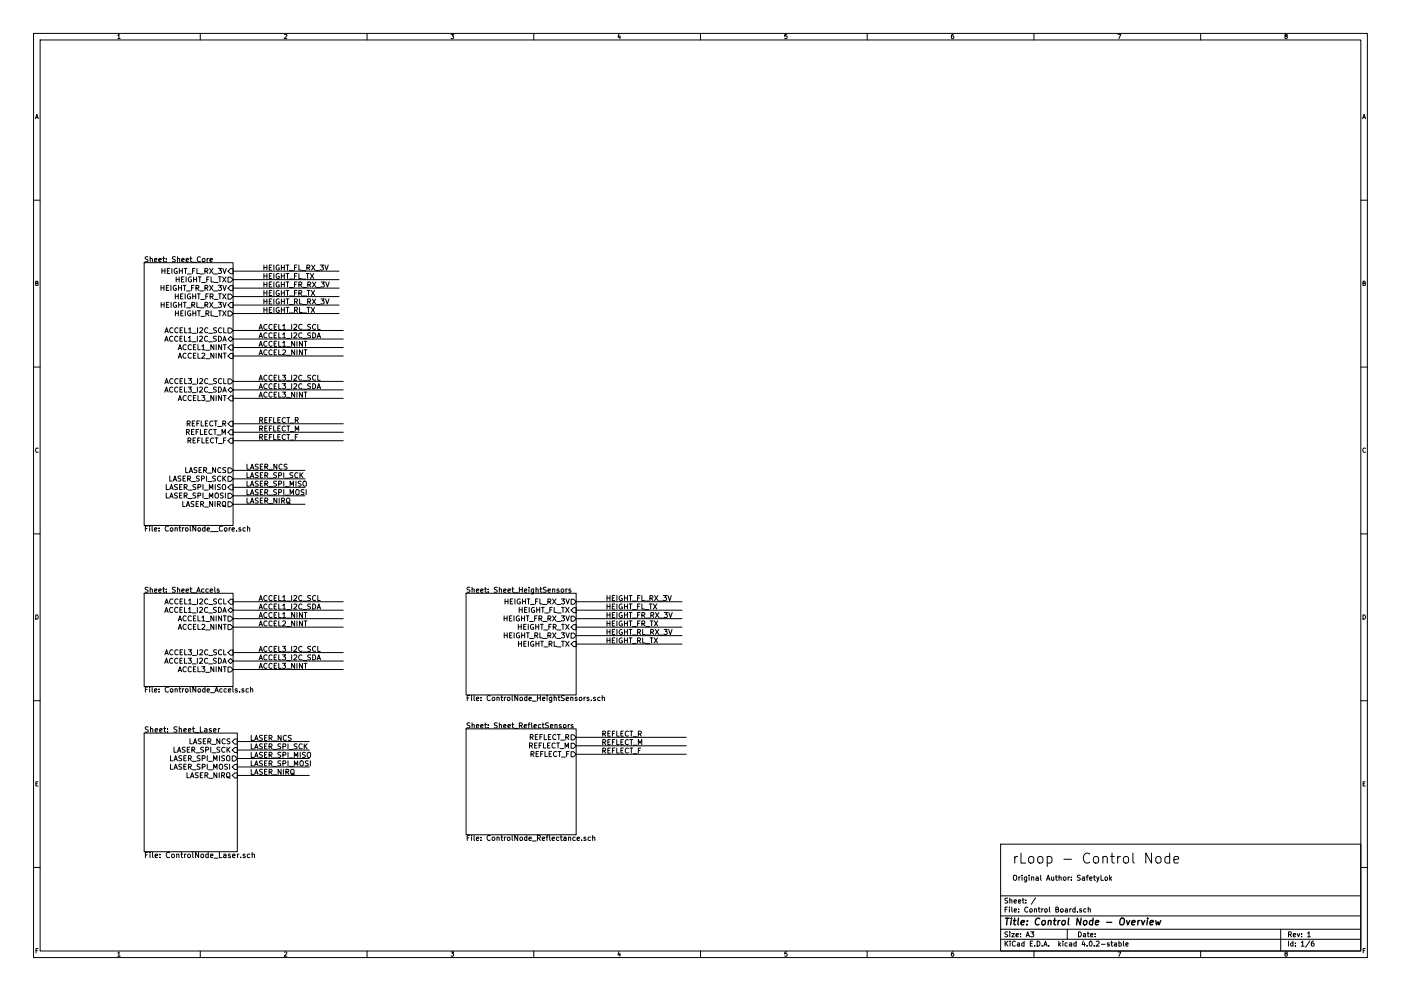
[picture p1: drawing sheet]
EESchema Schematic File Version 2
LIBS:Control Board-rescue
LIBS:power
LIBS:device
LIBS:transistors
LIBS:conn
LIBS:linear
LIBS:regul
LIBS:74xx
LIBS:cmos4000
LIBS:adc-dac
LIBS:memory
LIBS:xilinx
LIBS:microcontrollers
LIBS:dsp
LIBS:microchip
LIBS:analog_switches
LIBS:motorola
LIBS:texas
LIBS:intel
LIBS:audio
LIBS:interface
LIBS:digital-audio
LIBS:philips
LIBS:display
LIBS:cypress
LIBS:siliconi
LIBS:opto
LIBS:atmel
LIBS:contrib
LIBS:valves
LIBS:rloop
LIBS:Control Board-cache
EELAYER 25 0
EELAYER END
$Descr A3 16535 11693
encoding utf-8
Sheet 1 6
Title "Control Node - Overview"
Date ""
Rev "1"
Comp ""
Comment1 ""
Comment2 ""
Comment3 ""
Comment4 ""
$EndDescr
Text Notes 11950 10200 0    118  ~ 0
rLoop - Control Node
$Sheet
S 1700 8650 1100 1400
U 5753FE7B
F0 "Sheet_Laser" 63
F1 "ControlNode_Laser.sch" 63
F2 "LASER_NIRQ" I R 2800 9150 60 
F3 "LASER_NCS" I R 2800 8750 60 
F4 "LASER_SPI_SCK" I R 2800 8850 60 
F5 "LASER_SPI_MISO" O R 2800 8950 60 
F6 "LASER_SPI_MOSI" I R 2800 9050 60 
$EndSheet
Text Notes 11950 10400 0    60   ~ 0
Original Author: SafetyLok
$Sheet
S 1700 7000 1050 1100
U 5754FFD3
F0 "Sheet_Accels" 60
F1 "ControlNode_Accels.sch" 60
F2 "ACCEL1_I2C_SCL" I R 2750 7100 60 
F3 "ACCEL1_I2C_SDA" B R 2750 7200 60 
F4 "ACCEL1_NINT" O R 2750 7300 60 
F5 "ACCEL2_NINT" O R 2750 7400 60 
F6 "ACCEL3_NINT" O R 2750 7900 60 
F7 "ACCEL3_I2C_SCL" I R 2750 7700 60 
F8 "ACCEL3_I2C_SDA" B R 2750 7800 60 
$EndSheet
Wire Wire Line
	2750 7200 4050 7200
Wire Wire Line
	2750 7100 4050 7100
Text Label 3050 7200 0    60   ~ 0
ACCEL1_I2C_SDA
Text Label 3050 7100 0    60   ~ 0
ACCEL1_I2C_SCL
Wire Wire Line
	3650 8750 2800 8750
Wire Wire Line
	3650 8850 2800 8850
Text Label 2950 8750 0    60   ~ 0
LASER_NCS
Text Label 2950 8850 0    60   ~ 0
LASER_SPI_SCK
$Sheet
S 5500 7000 1300 1200
U 5756BC4F
F0 "Sheet_HeightSensors" 60
F1 "ControlNode_HeightSensors.sch" 60
F2 "HEIGHT_FL_RX_3V" O R 6800 7100 60 
F3 "HEIGHT_FL_TX" I R 6800 7200 60 
F4 "HEIGHT_FR_RX_3V" O R 6800 7300 60 
F5 "HEIGHT_FR_TX" I R 6800 7400 60 
F6 "HEIGHT_RL_RX_3V" O R 6800 7500 60 
F7 "HEIGHT_RL_TX" I R 6800 7600 60 
$EndSheet
$Sheet
S 5500 8600 1300 1250
U 5756C1CE
F0 "Sheet_ReflectSensors" 60
F1 "ControlNode_Reflectance.sch" 60
F2 "REFLECT_R" O R 6800 8700 60 
F3 "REFLECT_M" O R 6800 8800 60 
F4 "REFLECT_F" O R 6800 8900 60 
$EndSheet
Wire Wire Line
	2800 8950 3650 8950
Wire Wire Line
	2800 9050 3650 9050
Wire Wire Line
	2800 9150 3650 9150
Text Label 2950 8950 0    60   ~ 0
LASER_SPI_MISO
Text Label 2950 9050 0    60   ~ 0
LASER_SPI_MOSI
Text Label 2950 9150 0    60   ~ 0
LASER_NIRQ
$Sheet
S 1700 3100 1050 3100
U 575C9E6C
F0 "Sheet_Core" 60
F1 "ControlNode__Core.sch" 60
F2 "HEIGHT_FL_RX_3V" I R 2750 3200 60 
F3 "HEIGHT_FL_TX" O R 2750 3300 60 
F4 "HEIGHT_FR_RX_3V" I R 2750 3400 60 
F5 "HEIGHT_FR_TX" O R 2750 3500 60 
F6 "HEIGHT_RL_RX_3V" I R 2750 3600 60 
F7 "HEIGHT_RL_TX" O R 2750 3700 60 
F8 "ACCEL1_I2C_SCL" O R 2750 3900 60 
F9 "ACCEL1_I2C_SDA" B R 2750 4000 60 
F10 "ACCEL1_NINT" I R 2750 4100 60 
F11 "ACCEL2_NINT" I R 2750 4200 60 
F12 "ACCEL3_NINT" I R 2750 4700 60 
F13 "ACCEL3_I2C_SCL" O R 2750 4500 60 
F14 "ACCEL3_I2C_SDA" B R 2750 4600 60 
F15 "REFLECT_R" I R 2750 5000 60 
F16 "LASER_NCS" O R 2750 5550 60 
F17 "LASER_SPI_SCK" O R 2750 5650 60 
F18 "LASER_SPI_MISO" I R 2750 5750 60 
F19 "LASER_SPI_MOSI" O R 2750 5850 60 
F20 "LASER_NIRQ" O R 2750 5950 60 
F21 "REFLECT_M" I R 2750 5100 60 
F22 "REFLECT_F" I R 2750 5200 60 
$EndSheet
Wire Wire Line
	6800 7100 8050 7100
Text Label 7150 7100 0    60   ~ 0
HEIGHT_FL_RX_3V
Wire Wire Line
	6800 7200 8050 7200
Text Label 7150 7200 0    60   ~ 0
HEIGHT_FL_TX
Wire Wire Line
	6800 7300 8050 7300
Text Label 7150 7300 0    60   ~ 0
HEIGHT_FR_RX_3V
Wire Wire Line
	6800 7400 8050 7400
Text Label 7150 7400 0    60   ~ 0
HEIGHT_FR_TX
Wire Wire Line
	6800 7500 8050 7500
Text Label 7150 7500 0    60   ~ 0
HEIGHT_RL_RX_3V
Wire Wire Line
	6800 7600 8050 7600
Text Label 7150 7600 0    60   ~ 0
HEIGHT_RL_TX
Wire Wire Line
	2750 3200 4000 3200
Text Label 3100 3200 0    60   ~ 0
HEIGHT_FL_RX_3V
Wire Wire Line
	2750 3300 4000 3300
Text Label 3100 3300 0    60   ~ 0
HEIGHT_FL_TX
Wire Wire Line
	2750 3400 4000 3400
Text Label 3100 3400 0    60   ~ 0
HEIGHT_FR_RX_3V
Wire Wire Line
	2750 3500 4000 3500
Text Label 3100 3500 0    60   ~ 0
HEIGHT_FR_TX
Wire Wire Line
	2750 3600 4000 3600
Text Label 3100 3600 0    60   ~ 0
HEIGHT_RL_RX_3V
Wire Wire Line
	2750 3700 4000 3700
Text Label 3100 3700 0    60   ~ 0
HEIGHT_RL_TX
Wire Wire Line
	2750 7300 4050 7300
Text Label 3050 7300 0    60   ~ 0
ACCEL1_NINT
Wire Wire Line
	2750 7400 4050 7400
Text Label 3050 7400 0    60   ~ 0
ACCEL2_NINT
Wire Wire Line
	2750 7800 4050 7800
Wire Wire Line
	2750 7700 4050 7700
Text Label 3050 7800 0    60   ~ 0
ACCEL3_I2C_SDA
Text Label 3050 7700 0    60   ~ 0
ACCEL3_I2C_SCL
Wire Wire Line
	2750 7900 4050 7900
Text Label 3050 7900 0    60   ~ 0
ACCEL3_NINT
Wire Wire Line
	2750 4000 4050 4000
Wire Wire Line
	2750 3900 4050 3900
Text Label 3050 4000 0    60   ~ 0
ACCEL1_I2C_SDA
Text Label 3050 3900 0    60   ~ 0
ACCEL1_I2C_SCL
Wire Wire Line
	2750 4100 4050 4100
Text Label 3050 4100 0    60   ~ 0
ACCEL1_NINT
Wire Wire Line
	2750 4200 4050 4200
Text Label 3050 4200 0    60   ~ 0
ACCEL2_NINT
Wire Wire Line
	2750 4600 4050 4600
Wire Wire Line
	2750 4500 4050 4500
Text Label 3050 4600 0    60   ~ 0
ACCEL3_I2C_SDA
Text Label 3050 4500 0    60   ~ 0
ACCEL3_I2C_SCL
Wire Wire Line
	2750 4700 4050 4700
Text Label 3050 4700 0    60   ~ 0
ACCEL3_NINT
Wire Wire Line
	2750 5100 4050 5100
Wire Wire Line
	2750 5000 4050 5000
Wire Wire Line
	2750 5200 4050 5200
Text Label 3050 5000 0    60   ~ 0
REFLECT_R
Text Label 3050 5100 0    60   ~ 0
REFLECT_M
Text Label 3050 5200 0    60   ~ 0
REFLECT_F
Wire Wire Line
	3600 5550 2750 5550
Wire Wire Line
	3600 5650 2750 5650
Text Label 2900 5550 0    60   ~ 0
LASER_NCS
Text Label 2900 5650 0    60   ~ 0
LASER_SPI_SCK
Wire Wire Line
	2750 5750 3600 5750
Wire Wire Line
	2750 5850 3600 5850
Wire Wire Line
	2750 5950 3600 5950
Text Label 2900 5750 0    60   ~ 0
LASER_SPI_MISO
Text Label 2900 5850 0    60   ~ 0
LASER_SPI_MOSI
Text Label 2900 5950 0    60   ~ 0
LASER_NIRQ
Wire Wire Line
	6800 8800 8100 8800
Wire Wire Line
	6800 8700 8100 8700
Wire Wire Line
	6800 8900 8100 8900
Text Label 7100 8700 0    60   ~ 0
REFLECT_R
Text Label 7100 8800 0    60   ~ 0
REFLECT_M
Text Label 7100 8900 0    60   ~ 0
REFLECT_F
$EndSCHEMATC
